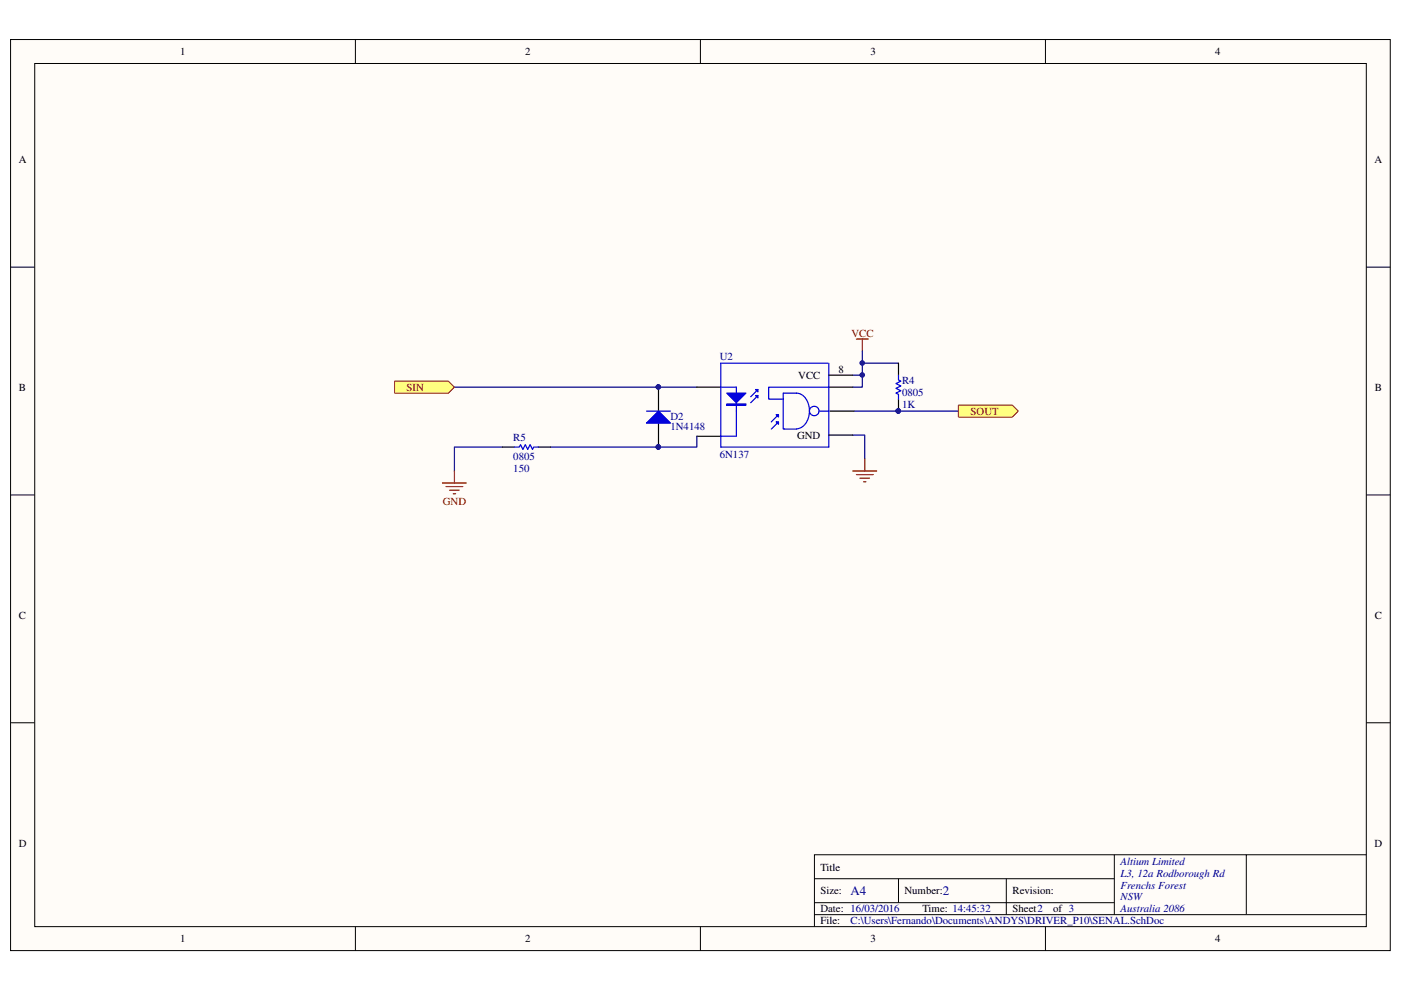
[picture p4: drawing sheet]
<svg xmlns="http://www.w3.org/2000/svg" width="297mm" height="210mm" viewBox="0 0 297 210" stroke-linecap="round" stroke-linejoin="round" font-family="sans-serif">
<path d="M2.3 8.4h292.5v193.1h-292.5z" fill="#fffcf8"/>
<path d="M2.2 8.4h292.6v193.1h-292.6z" fill="none" stroke="#000" stroke-width=".21"/>
<path d="M7.4 13.5h282.3v183h-282.3z" fill="#fffcf8"/>
<g fill="none" stroke="#000" stroke-width=".21">
<path d="M7.4 13.5h282.3v183h-282.3zM75.3 8.3v5.1M148.5 8.3v5.1M221.7 8.3v5.1M2.2 56.6h5.1M289.7 56.6h5.1M2.2 104.9h5.1M289.7 104.9h5.1M2.2 153.2h5.1M289.7 153.2h5.1M75.3 196.5v5.1M148.5 196.5v5.1"/>
<path d="M172.7 186.3h63.6M172.7 193.9h117M172.7 191.4h63.6M190.5 186.3v5.1M213.4 186.3v7.6M221.7 196.5v5.1M236.3 181.2v12.7M264.2 181.2h-91.5v15.3M289.7 181.2h-25.5v12.7"/>
</g>
<path d="M182.8 77h7.7M180.8 92.2h2.5v5.1" fill="none" stroke="#000080" stroke-width=".25"/>
<path d="M181.6 71.9h2.5M182.8 71.9v2.6M180.8 99.9h5.1M183.3 97.3v2.6M181.6 100.6h3.5M182.3 101.4h2.1M183.1 102.2h.5" fill="none" stroke="#800000" stroke-width=".25"/>
<circle cx="182.8" cy="77" r=".48" fill="#000080"/>
<circle cx="182.8" cy="77" r=".48" fill="none" stroke="#000080" stroke-width=".21"/>
<path d="M180.8 79.5h2M182.8 74.5v7.6h-2M96.3 82.1h51.4M181.1 87.2h22.1" fill="none" stroke="#000080" stroke-width=".25"/>
<circle cx="182.8" cy="79.5" r=".48" fill="#000080"/>
<circle cx="182.8" cy="79.5" r=".48" fill="none" stroke="#000080" stroke-width=".21"/>
<path d="M147.7 82.1h5.1M147.7 92.5h5.1M175.7 82.1h5.1M176 87.2h5.1" fill="none" stroke="#000" stroke-width=".25"/>
<path d="M175.5 77h-22.7v17.8h22.9v-17.8M152.8 82.1h3.3v5.1M152.8 92.5h3.3M160.7 83.9l-1.5 1.5M160.7 82.6l-1.5 1.5" fill="none" stroke="#00f" stroke-width=".25"/>
<path d="M154.1 83.4h4.1l-2.1 2z" fill="#00f"/>
<path d="M154.1 83.4h4.1l-2.1 2zM154.1 85.6h4.1v.3h-4.1zM154.1 85.8h4.1" fill="none" stroke="#00f" stroke-width=".25"/>
<path d="M160.2 82.6h.5v.5z" fill="#00f"/>
<path d="M160.2 82.6h.5v.5z" fill="none" stroke="#00f" stroke-width=".25"/>
<path d="M160.2 83.9h.5v.5z" fill="#00f"/>
<path d="M160.2 83.9h.5v.5zM165.1 87.9l-1.6 1.6M166.1 83.4h2.8a3.4 3.4 0 0 1 2.7 3.7 3.5 3.5 0 0 1-2.7 3.8l-2.8 .1zM173.6 87.5a1.02 1.02 0 0 0-1-1.4 1.02 1.02 0 0 0-.8 1.6 1.02 1.02 0 0 0 1.7-.1M175.7 82.1h-12.7v2.5h3.1" fill="none" stroke="#00f" stroke-width=".25"/>
<path d="M175.7 79.5h5.1M175.7 92.2h5.1" fill="none" stroke="#000" stroke-width=".25"/>
<path d="M164.5 87.9h.6v.5z" fill="#00f"/>
<path d="M164.5 87.9h.6v.5zM165.1 89.5l-1.6 1.5" fill="none" stroke="#00f" stroke-width=".25"/>
<path d="M164.5 89.5h.6v.5z" fill="#00f"/>
<path d="M156.1 87.2v5.3M164.5 89.5h.6v.5zM173.7 87.2h2" fill="none" stroke="#00f" stroke-width=".25"/>
<path d="M106.5 94.8h-10.2v5.1M147.7 92.5v2.3h-31" fill="none" stroke="#000080" stroke-width=".25"/>
<path d="M96.3 99.9v2.5M93.8 102.4h5.1M94.6 103.2h3.5M95.3 103.9h2.1M96.1 104.7h.5" fill="none" stroke="#800000" stroke-width=".25"/>
<path d="M83.6 80.8h11.5l1.2 1.3-1.2 1.3h-11.5z" fill-rule="evenodd" fill="#ffff80"/>
<path d="M83.6 80.8h11.5l1.2 1.3-1.2 1.3h-11.5z" fill="none" stroke="#800000" stroke-width=".21"/>
<path d="M203.2 85.9h11.4l1.3 1.3-1.3 1.2h-11.4z" fill-rule="evenodd" fill="#ffff80"/>
<path d="M203.2 85.9h11.4l1.3 1.3-1.3 1.2h-11.4z" fill="none" stroke="#800000" stroke-width=".21"/>
<path d="M139.6 89.7v5.1" fill="none" stroke="#000" stroke-width=".25"/>
<circle cx="139.6" cy="94.8" r=".48" fill="#000080"/>
<circle cx="139.6" cy="94.8" r=".48" fill="none" stroke="#000080" stroke-width=".21"/>
<path d="M139.6 82.1v5.1" fill="none" stroke="#000" stroke-width=".25"/>
<circle cx="139.6" cy="82" r=".46" fill="#000080"/>
<circle cx="139.6" cy="82" r=".46" fill="none" stroke="#000080" stroke-width=".21"/>
<path d="M137.1 89.7l2.5-2.5 2.6 2.5z" fill="#00f"/>
<path d="M137.1 89.7l2.5-2.5 2.6 2.5zM137.1 87.2h5.1" fill="none" stroke="#00f" stroke-width=".25"/>
<circle cx="139.6" cy="94.8" r=".48" fill="#000080"/>
<circle cx="139.6" cy="94.8" r=".48" fill="none" stroke="#000080" stroke-width=".21"/>
<circle cx="139.6" cy="82" r=".46" fill="#000080"/>
<circle cx="139.6" cy="82" r=".46" fill="none" stroke="#000080" stroke-width=".21"/>
<path d="M190.5 77v2.5M106.5 94.8h2.5M114.2 94.8h2.5M190.5 84.6v2.6" fill="none" stroke="#000" stroke-width=".25"/>
<path d="M109 94.8h1.1l.3-.5 .5 1 .5-1 .5 1 .5-1 .5 1 .3-.5h1" fill="none" stroke="#00f" stroke-width=".25"/>
<circle cx="190.4" cy="87.1" r=".48" fill="#000080"/>
<circle cx="190.4" cy="87.1" r=".48" fill="none" stroke="#000080" stroke-width=".21"/>
<path d="M190.5 79.5v1.1l.5 .2-1.1 .5 1.1 .5-1.1 .5 1.1 .5-1.1 .6 .6 .2v1" fill="none" stroke="#00f" stroke-width=".25"/>
<circle cx="190.4" cy="87.1" r=".48" fill="#000080"/>
<circle cx="190.4" cy="87.1" r=".48" fill="none" stroke="#000080" stroke-width=".21"/>
<g font-size="2.8" fill="#000080">
<text x="180.3" y="189.8">A4</text>
<text x="199.9" y="189.8">2</text>
</g>
<g font-size="2.3">
<text x="38.2" y="11.7">1</text>
<text x="111.4" y="11.7">2</text>
<text x="184.5" y="11.7">3</text>
<text x="257.6" y="11.7">4</text>
<text x="4" y="34.5">A</text>
<text x="291.4" y="34.5">A</text>
<text x="4" y="82.8">B</text>
<text x="169.2" y="80.3">VCC</text>
<text x="177.8" y="79">8</text>
<text x="291.5" y="82.8">B</text>
<text x="169" y="93">GND</text>
<text x="4" y="131.2">C</text>
<text x="291.5" y="131.2">C</text>
<text x="4" y="179.5">D</text>
<text x="291.4" y="179.5">D</text>
<text x="173.9" y="184.6">Title</text>
<text x="173.9" y="189.7">Size:</text>
<text x="191.8" y="189.7">Number:</text>
<text x="214.7" y="189.7">Revision:</text>
<text x="173.9" y="193.5">Date: 16/03/2016</text>
<text x="173.9" y="196">File:</text>
<text x="195.6" y="193.5">Time: 14:45:32</text>
<text x="214.7" y="193.5">Sheet2</text>
<text x="223.3" y="193.5">of 3</text>
<text x="38.2" y="199.8">1</text>
<text x="111.4" y="199.8">2</text>
<text x="184.5" y="199.8">3</text>
<text x="257.6" y="199.8">4</text>
</g>
<g font-size="2.3" fill="#800000">
<text x="180.5" y="71.4">VCC</text>
<text x="86.2" y="82.8">SIN</text>
<text x="205.8" y="88">SOUT</text>
<text x="93.9" y="107">GND</text>
</g>
<g font-size="2.3" fill="#000080">
<text x="152.6" y="76.2">U2</text>
<text x="191.3" y="81.3">R4</text>
<text x="191.3" y="83.9">0805</text>
<text x="142.2" y="89">D2</text>
<text x="191.3" y="86.4">1K</text>
<text x="108.8" y="93.6">R5</text>
<text x="142.2" y="91.3">1N4148</text>
<text x="108.8" y="100.2">150</text>
<text x="108.8" y="97.6">0805</text>
<text x="152.6" y="97.1">6N137</text>
<text x="237.6" y="183.3">Altium Limited</text>
<text x="237.6" y="185.8">L3, 12a Rodborough Rd</text>
<text x="237.6" y="188.4">Frenchs Forest</text>
<text x="237.6" y="190.9">NSW</text>
<text x="180.3" y="196">C:\Users\Fernando\Documents\ANDYS\DRIVER_P10\SENAL.SchDoc</text>
<text x="237.6" y="193.5">Australia 2086</text>
</g>
</svg>
